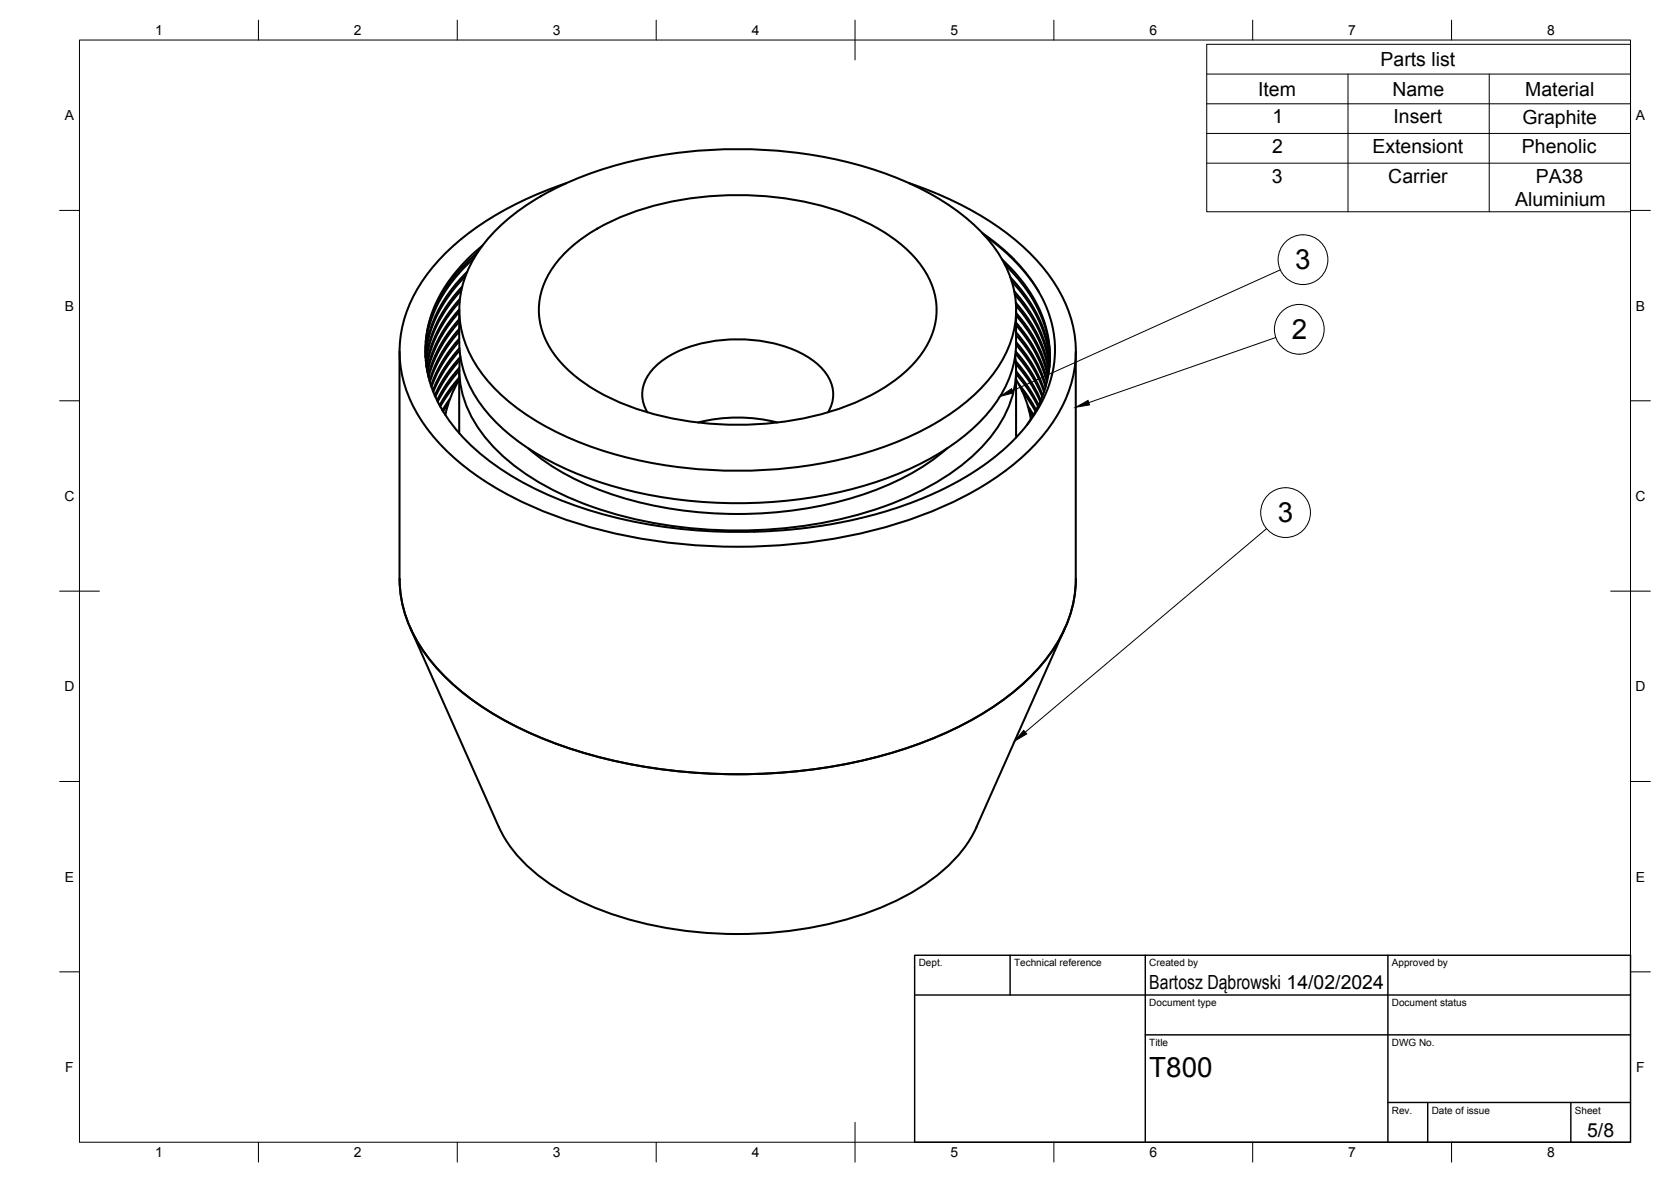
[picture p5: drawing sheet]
<svg xmlns="http://www.w3.org/2000/svg" width="420mm" height="297mm" viewBox="0 0 420 297" stroke-linecap="round" stroke-linejoin="round" font-family="sans-serif">
<!-- layer: Visible -->
<g fill="none" stroke="#000" stroke-width=".51">
<path d="M124.6 57.9a65.9 65.9 0 0 1 26.3-15.2 115.4 115.4 0 0 1 73.1 1.4 59.4 59.4 0 0 1 24.5 16.2 26.3 26.3 0 0 1 6.4 22.8 34.2 34.2 0 0 1-13.6 19.2 84.5 84.5 0 0 1-38 14.7 115.3 115.3 0 0 1-56.3-5.4 59.4 59.4 0 0 1-24.5-16.1 26.3 26.3 0 0 1-6.4-22.8 30.8 30.8 0 0 1 8.5-14.8zM142.4 46a76.9 76.9 0 0 0-31.8 19.1 34.8 34.8 0 0 0-10.1 22.7 32.8 32.8 0 0 0 7.8 21.1 66.1 66.1 0 0 0 25.6 18.4 134.2 134.2 0 0 0 65.7 9.4 113.9 113.9 0 0 0 47.7-14.6 53.4 53.4 0 0 0 18.8-18.2 30.1 30.1 0 0 0-1.9-34.1 61.2 61.2 0 0 0-24-19.1l-7.6-3.2-4-1.5M247.1 58.6l4.2 3.2 3.7 3.4M247.4 59l4.2 3.3 4 3.7 2.9 3.5 2.7 3.8M115.5 77.9v8.1a28.8 28.8 0 0 0 9.5 20.4 65.8 65.8 0 0 0 25.2 14.5 115.1 115.1 0 0 0 74.4-1.3 59.6 59.6 0 0 0 23.5-15.5 27.9 27.9 0 0 0 7.4-18.1M115.5 78.4l-2.9 3.6-2.6 4.3-1.4 3.3-1.1 4M115.5 77.8l-3.1 3.9-1.9 3.1-1.9 4.2-1.2 4.2M115.5 75.9l-3.1 3.9-2.4 4.1-1.5 3.4-1.2 5.1M115.6 75.1l-3.3 4.3-2.3 3.9-1.7 4.1-1.1 4.6M116 72.9l-3.1 3.8-2.9 4.8-1.9 4.6-.6 2.4-.4 2.6M116.2 72.1l-2.2 2.4-1.6 2.3-2.6 4.3-1.7 4.5-.7 2.8-.3 2.4M117 69.4l-3.8 4.5-1.5 2.2-1.8 3.2-2 4.9-.6 3-.3 2.7"/>
<path d="M117.5 68.3l-4.4 5-1.7 2.6-1.7 3-1.8 4.8-.6 3.1-.3 2.8M119.2 64.9l-3.4 3.4-2.9 3.5-2.6 4.1-1.4 3a26.4 26.4 0 0 0-2 9.8M121.3 61.7l-3.4 3.1-3 3.2a31.5 31.5 0 0 0-7.9 18l.5-3 .8-3 1.3-3.3 1.1-2.2 2.1-3.1 2.1-2.8 3.1-3.3 2.1-1.9M142 63.6a51.3 51.3 0 0 1 24.7-12.5 81.6 81.6 0 0 1 49 3.8 38 38 0 0 1 16.1 12.1 18.2 18.2 0 0 1-1.3 23.5 43.8 43.8 0 0 1-20.3 12.5 81.6 81.6 0 0 1-54.9-2.1 38 38 0 0 1-16.2-12.1 18.2 18.2 0 0 1 1.4-23.5zM251.9 65.2l2.4 2.3 2.3 2.7 3.1 4.4 1.6 2.9 1 2.7 .7 2 .7 3.3 .3 2.7v2.7l-.3 2.7-.6 2.7-.8 2.7-1.2 3-2.9 4.8M252.6 66.5l2.6 2.7 2.3 2.8 2.2 3.2 1.3 2.5 1.3 3 1 3.4 .5 3.1 .2 2.7M254 69.7l2.2 2.4 1.9 2.5 1.5 2.3 1.6 3 1.2 3 .8 2.4 .5 2.7 .3 2.8M254.4 70.7l3.7 4.5 1.8 2.8 1.2 2.2 1.8 4.9 .7 3 .3 3M255 65.2l4.1 4.9 2 3.1 1.8 3.5 1.1 2.9 .7 2.9 .5 3.3 .1 2.1-.2 3-.5 2.9-.8 2.8-1.3 3.3-1.2 2.4-2.3 3.4-3.5 4.3-3.3 3.1-2.5 2.1-5.7 4-6.4 3.5-3.9 1.8-5.2 2.1-8.3 2.7-5.9 1.4-4.8 .9-11.1 1.5-8.8 .5M255 73.2l3.1 3.9 2.9 4.9 2 5.1 .9 4.9M255.1 74l3.8 4.9 2.3 4 1.1 2.6 .8 2.7 .8 4.1M255.4 76.1l3 3.8 2.5 4.2 1.6 3.9 .6 2.2 .6 3"/>
<path d="M255.4 76.8l2.8 3.5 2.9 4.9 1.6 4 1 4.3M255.5 79.3l3 3.9 2.2 3.6 1.6 3.7 1.2 4.3M255.5 78.6l3.2 4.3 2.3 3.9 1.8 4.6 .7 3.1M255.5 77.9v8.1M100.5 88.3v57.2a33 33 0 0 0 9 22 72.4 72.4 0 0 0 28.5 18.7 138.4 138.4 0 0 0 70.1 6.6 107.5 107.5 0 0 0 41.2-14.9 50.5 50.5 0 0 0 18.2-19.4 30.1 30.1 0 0 0 3-13v-57.2M107.1 85.9a30.1 30.1 0 0 0 8.2 22.8 68.1 68.1 0 0 0 27.5 17.7 125 125 0 0 0 46.8 7.2M115.2 95.9l-2.3 2.9-2.2 3.4M115.5 80.9l-2.6 3.1-2.4 3.9-1.6 3.3-1.2 3.6M115.5 85.8l-2.6 3.1-1.6 2.5-1.4 2.5-1.4 3.4M115.5 94.9l-2.8 3.4-2.2 3.6M115.5 92.5l-3.2 4-2.4 4.1M115.5 85.1l-2.9 3.6-1.6 2.6-1.4 2.6-1.2 3.1"/>
<path d="M115.5 82.7l-2.7 3.3-2 3-1.5 3.1-1.3 3.6M115.5 80.2l-2.8 3.4-2.3 3.8-1.5 3.2-1.2 3.9M115.5 92.9v16M115.5 95.4a28.5 28.5 0 0 0-3.5 8.9M115.5 83.3l-2.2 2.7-2.4 3.5-1.7 3.4-1.1 3.1M115.5 93.1l-3.2 4.1-2.3 3.8M115.5 87.5l-3.7 4.9-1.6 2.7-1.4 3.1M115.5 88.1l-3.8 5.1-1.2 2-1.6 3.3M115.6 90.5l-3.5 4.5-2.6 4.7M115.7 89.8l-3.5 4.4-1.5 2.4-1.4 2.8M115.7 89.5a26.1 26.1 0 0 0 6.6 20.7 60.1 60.1 0 0 0 26.5 17.1 114.7 114.7 0 0 0 76.3-1.1 58.6 58.6 0 0 0 23.6-16 26.5 26.5 0 0 0 6.6-20.7M255.3 88.9l2.4 2.9 2 3 2.3 4.9"/>
<path d="M255.4 90.7l3.6 4.9 2.7 5M255.4 88.3l2.4 3 1.6 2.4 1.5 2.8 1.3 2.8M255.4 91.5l3 3.7 1.6 2.7 1.5 3M255.5 86.6l2.2 2.9 2 2.9 1.6 3 1.2 3.1M255.5 81.1l2.9 3.7 2.3 3.8 1.4 3.1 1.2 4M255.5 81.7l2.8 3.7 2.3 3.7 1.5 3.4 1.1 3.5M255.5 84.2l2.8 3.5 1.6 2.6 1.8 3.5 1.2 3.4M255.5 94l2.9 3.7 2.6 4.4M255.5 93.3l3.3 4.4 2.3 4.1M255.5 86l1.8 2.1a34.6 34.6 0 0 1 5.3 10M255.5 83.5l2.4 3 2.4 4 1.7 3.6 1 2.8M255.5 92.9v16.3"/>
<path d="M255.5 95.4a28.1 28.1 0 0 1 3.7 9.9M256.1 96.5l2.6 3.4 1.8 3.1M257 98.2l3.3 5.1M112.7 101.5l-1.3 1.9M113.1 100.2l-1.9 2.9M132.9 112.7a66.9 66.9 0 0 0 28.7 13.7 103.4 103.4 0 0 0 59.5-3.6 58.4 58.4 0 0 0 17-10.1M162.8 103.6a8.9 8.9 0 0 1 1.8-11.3 27.4 27.4 0 0 1 16.5-6.8 35.2 35.2 0 0 1 23.1 4.9 10.8 10.8 0 0 1 5.2 9.7l-.6 2.4-.6 1.1M175.5 106.2a40.4 40.4 0 0 1 20 0M255.5 109.2v.8M258.4 102l1.4 2.3M258.7 103.1l.9 1.5M103.1 157.7l22.3 50.1a38.2 38.2 0 0 0 17 16.9 91.2 91.2 0 0 0 46.6 10 89.2 89.2 0 0 0 39.6-10 38.2 38.2 0 0 0 17-16.9l22.2-50.1"/>
</g>
<!-- layer: BORDER -->
<g fill="none" stroke="#000" stroke-width=".25">
<path d="M20 10.1h390v276.9h-390zM65 5.1v5M115 5.1v5M165 5.1v5M215 5.1v10M265 5.1v5M315 5.1v5M365 5.1v5M15 52.9h5M410 52.9h5M15 100.7h5M410 100.7h5"/>
<path d="M15 148.6h10M405 148.6h10M15 196.4h5M410 196.4h5M15 244.2h5M410 244.2h5M65 287v5M115 287v5M165 287v5M215 282.1v9.9M265 287v5M315 287v5"/>
<path d="M365 287v5"/>
</g>
<!-- layer: TITLEBLOCK -->
<path d="M230 240.1h180v46.9h-180zM230 250h180M254 240.1v9.9M288 240.1v46.9M349 240.1v46.9M288 260.1h122M349 277.1h61M359 277.1v9.9M395 277.1v9.9" fill="none" stroke="#000" stroke-width=".36"/>
<!-- layer: Custom Tables -->
<path d="M303.4 11.1h106.6v42.1h-106.6zM303.4 18.6h106.6M338.9 18.6v34.6M374.5 18.6v34.6M303.4 26.1h106.6M303.4 33.5h106.6M303.4 41h106.6" fill="none" stroke="#000" stroke-width=".25"/>
<!-- layer: Balloons -->
<g fill="none" stroke="#000" stroke-width=".25">
<path d="M321.9 67.8l-67.3 30.4M320.8 84.8l-47 16.4M318.5 132.9l-60.7 51.1"/>
<circle cx="327.6" cy="65.3" r="6.3"/>
<circle cx="326.7" cy="82.8" r="6.3"/>
<circle cx="323.2" cy="128.8" r="6.3"/>
</g>
<path d="M251.4 99.6l3-1.9 .4 1zM270.5 102.3l3.1-1.7 .4 1.2zM257.4 183.5l.8 .9-3.1 1.8z" fill="#000" stroke="#000" stroke-width=".25"/>
<g font-size="7">
<text x="325.7" y="67.7">3</text>
<text x="324.8" y="85.3">2</text>
<text x="321.3" y="131.3">3</text>
<text x="289" y="270.6">T800</text>
</g>
<g font-size="4.9">
<text x="347.2" y="16.6">Parts list</text>
<text x="316.4" y="24.1">Item</text>
<text x="350.1" y="24.1">Name</text>
<text x="383.5" y="24.1">Material</text>
<text x="320" y="31">1</text>
<text x="350.4" y="31">Insert</text>
<text x="382.8" y="31">Graphite</text>
<text x="319.9" y="38.5">2</text>
<text x="345.1" y="38.4">Extensiont</text>
<text x="382.7" y="38.4">Phenolic</text>
<text x="319.8" y="45.9">3</text>
<text x="349.1" y="46">Carrier</text>
<text x="386.2" y="45.9">PA38</text>
<text x="381" y="51.8">Aluminium</text>
<text x="289" y="248.5">Bartosz Dąbrowski 14/02/2024</text>
<text x="399.1" y="285.7">5/8</text>
</g>
<g font-size="3.5">
<text x="39" y="8.8">1</text>
<text x="89" y="8.8">2</text>
<text x="139" y="8.8">3</text>
<text x="189" y="8.8">4</text>
<text x="239" y="8.8">5</text>
<text x="289" y="8.8">6</text>
<text x="339" y="8.8">7</text>
<text x="389" y="8.8">8</text>
<text x="16.3" y="30.2">A</text>
<text x="411.3" y="30.2">A</text>
<text x="16.3" y="78">B</text>
<text x="411.3" y="78">B</text>
<text x="16.2" y="125.9">C</text>
<text x="411.2" y="125.9">C</text>
<text x="16.2" y="173.7">D</text>
<text x="411.2" y="173.7">D</text>
<text x="16.3" y="221.6">E</text>
<text x="411.3" y="221.6">E</text>
<text x="16.4" y="269.4">F</text>
<text x="411.4" y="269.4">F</text>
<text x="39" y="290.8">1</text>
<text x="89" y="290.8">2</text>
<text x="139" y="290.8">3</text>
<text x="189" y="290.8">4</text>
<text x="239" y="290.8">5</text>
<text x="289" y="290.8">6</text>
<text x="339" y="290.8">7</text>
<text x="389" y="290.8">8</text>
</g>
<g font-size="2.5">
<text x="231" y="242.9">Dept.</text>
<text x="255" y="242.9">Technical reference</text>
<text x="289" y="242.9">Created by</text>
<text x="350" y="242.9">Approved by</text>
<text x="289" y="252.8">Document type</text>
<text x="350" y="252.8">Document status</text>
<text x="289" y="262.9">Title</text>
<text x="350" y="262.9">DWG No.</text>
<text x="350" y="279.9">Rev.</text>
<text x="360" y="279.9">Date of issue</text>
<text x="396" y="279.9">Sheet</text>
</g>
</svg>
